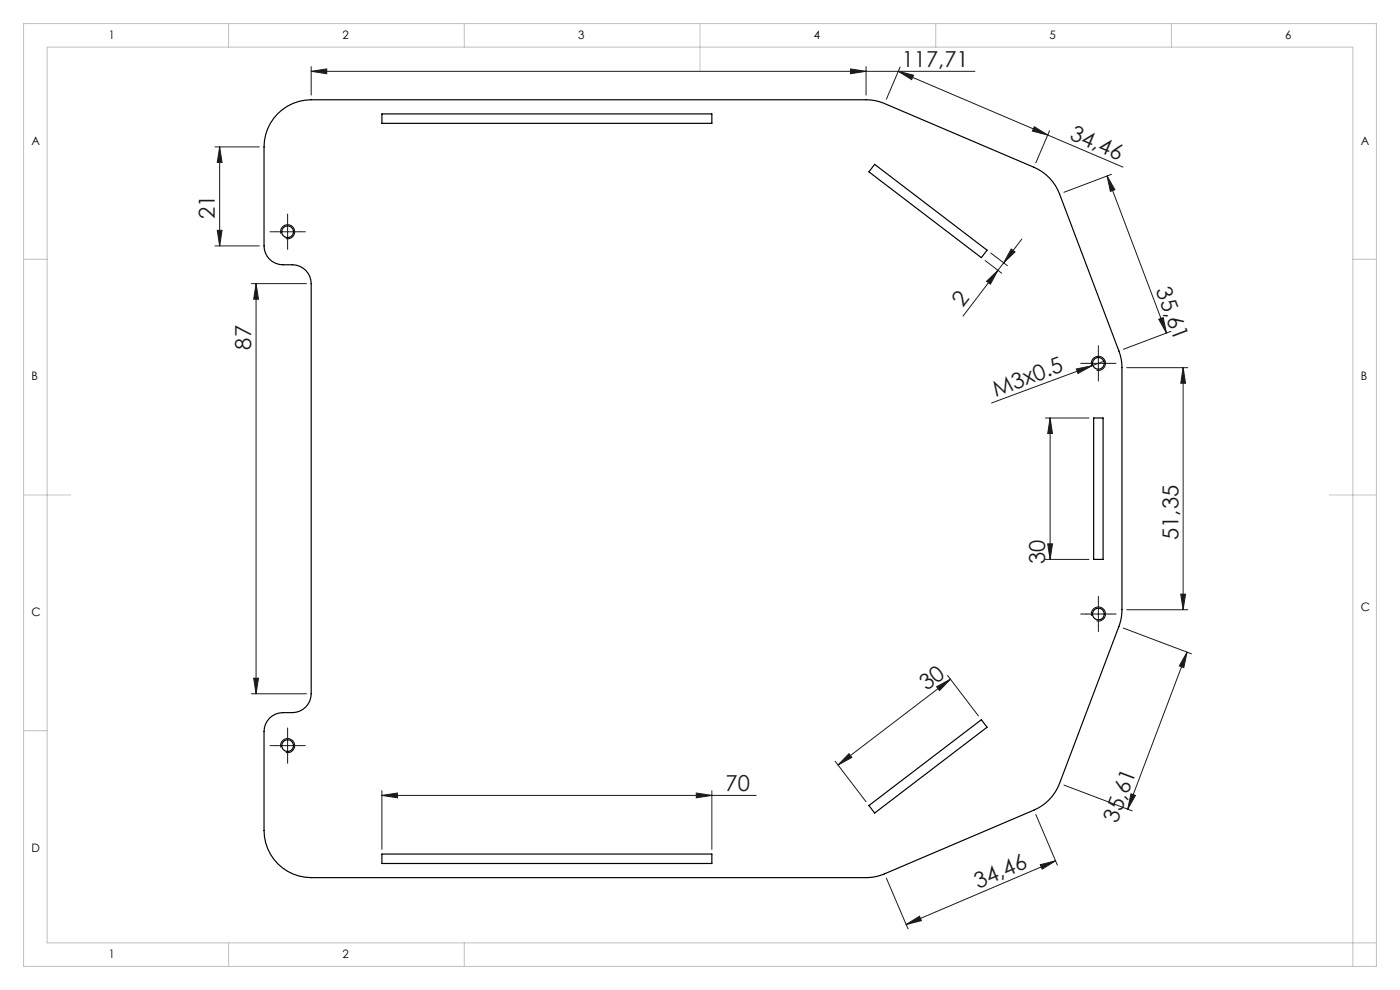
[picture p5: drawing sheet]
<svg xmlns="http://www.w3.org/2000/svg" width="297mm" height="210mm" viewBox="0 0 297 210" stroke-linecap="round" stroke-linejoin="round" font-family="sans-serif">
<g fill="none" stroke="#191924" stroke-width=".21">
<path d="M66 15.1l3.3-.5v1zM66 14.1v6.1M66 15.1h140.8M180.4 14.6l3.3 .5-3.3 .5zM183.7 14.1v6.1M190.6 15.1l47.6 20.3M190.6 15.1l3.2 .9-.4 .9zM191 14.2l-3 6.8M45.6 31.2h9.4M46.6 31.2l.5 3.3h-1zM46.6 31.2v21M219.4 26.9l2.9 1.7-3.3-.8z"/>
<path d="M222.7 27.7l-3 6.9M234.9 37.3l12.6 33.3M234.9 37.3l1.6 2.9-.9 .4zM235.8 37l-10.1 3.8M45.6 52.2h9.4M46.1 48.9h1l-.5 3.3zM58.5 49.2h5M61 46.7v5M209 55.3l3.5 2.7M209.3 59.7l2.4-2.4-1.6 3zM210.2 53.7l3.5 2.7M214.5 52.8l.8 .6-2.4 2.4z"/>
<path d="M216.8 50.7l-12.5 16.4M53.3 60.2h11.7M54.3 60.2v87M54.3 60.2l.5 3.3h-1zM228.3 78.3l3.3-.7-2.9 1.6zM230.5 77.1h5M233 74.6v5M234.4 76.6l-24 8.9M239 78h13M245.8 67.7l1-.3 .7 3.2zM248.4 70.3l-10.1 3.8M251 78l.5 3.3h-1z"/>
<path d="M251 78v51.3M221.8 88.7h9.2M222.8 88.7v30M222.8 88.7l.5 3.3h-1zM221.8 118.7h9.2M222.3 115.4h1l-.5 3.3zM230.5 130.2h5M233 127.7v5M238.3 133.2l14.5 5.5M239 129.3h13M250.5 126h1l-.5 3.3zM251.8 138.3l-.7 3.3-.9-.4z"/>
<path d="M251.8 138.3l-12.6 33.3M53.3 147.2h11.7M53.8 143.9h1l-.5 3.3zM58.5 158.2h5M61 155.7v5M180.1 159.9l.6 .8-2.9 1.6zM198.7 145.7l2.9-1.6-2.3 2.4zM201 143.3l6.6 8.6M201.6 144.1l-23.8 18.2M81 168.7l3.3-.5v1zM81 167.7v12.5M81 168.7h79.4"/>
<path d="M147.7 168.2l3.3 .5-3.3 .5zM151 167.7v12.5M177.2 161.5l6.5 8.6M219.7 172.8l4.6 10.7M225.7 166.5l14.5 5.5M239.9 168.4l1 .3-1.7 2.9zM188 186.3l4.6 10.7M192.2 196.1l2.9-1.7 .4 .9zM220.7 183.4l3.2-.8-2.8 1.8zM223.9 182.6l-31.7 13.5"/>
</g>
<path d="M59.6 49.6a1.5 1.5 0 0 1 1.3-1.9 1.5 1.5 0 0 1 1.6 1.6 1.5 1.5 0 0 1-1.9 1.3M231.6 77.5a1.5 1.5 0 0 1 1.3-1.9 1.5 1.5 0 0 1 1.6 1.6 1.5 1.5 0 0 1-1.9 1.3M231.6 130.6a1.5 1.5 0 0 1 1.3-1.8 1.5 1.5 0 0 1 1.6 1.6 1.5 1.5 0 0 1-1.9 1.3M59.6 158.6a1.5 1.5 0 0 1 1.3-1.9 1.5 1.5 0 0 1 1.6 1.6 1.5 1.5 0 0 1-1.9 1.3" fill="none" stroke="#000" stroke-width=".21"/>
<g fill="none" stroke="#c0c0c0" stroke-width=".21">
<path d="M5 5h287v200h-287zM48.5 5v5M98.5 5v5M148.5 5v10M198.5 5v5M248.5 5v5M5 55h5M287 55h5M5 105h10M282 105h10M5 155h5M48.5 200v5"/>
<path d="M98.5 200v5M292 200h-282v-190h277v195"/>
</g>
<g fill="none" stroke="#191924" stroke-width=".21" stroke-dasharray="15.2 1.3 1.3 1.3">
<path d="M58.5 49.2h-1.2M61 46.7v-1.3M61 51.7v1.2M63.5 49.2h1.3M230.5 77.1h-1.2M233 74.6v-1.3M233 79.6v1.2M235.5 77.1h1.3M230.5 130.2h-1.2M233 127.7v-1.2M233 132.7v1.3M235.5 130.2h1.3"/>
<path d="M58.5 158.2h-1.2M61 155.7v-1.3M63.5 158.2h1.3M61 160.7v1.2"/>
</g>
<g fill="#191924">
<path d="M228.3 78.3l3.3-.7-2.9 1.6z"/>
<path d="M245.8 67.7l1-.3 .7 3.2zM234.9 37.3l1.6 2.9-.9 .4z"/>
<path d="M219.4 26.9l2.9 1.7-3.3-.8zM190.6 15.1l3.2 .9-.4 .9z"/>
<path d="M180.4 14.6l3.3 .5-3.3 .5zM66 15.1l3.3-.5v1z"/>
<path d="M192.2 196.1l2.9-1.7 .4 .9zM220.7 183.4l3.2-.8-2.8 1.8z"/>
<path d="M198.7 145.7l2.9-1.6-2.3 2.4zM180.1 159.9l.6 .8-2.9 1.6z"/>
<path d="M209.3 59.7l2.4-2.4-1.6 3zM214.5 52.8l.8 .6-2.4 2.4z"/>
<path d="M239.9 168.4l1 .3-1.7 2.9zM251.8 138.3l-.7 3.3-.9-.4z"/>
<path d="M250.5 126h1l-.5 3.3zM251 78l.5 3.3h-1z"/>
<path d="M53.8 143.9h1l-.5 3.3zM54.3 60.2l.5 3.3h-1z"/>
<path d="M46.6 31.2l.5 3.3h-1zM46.1 48.9h1l-.5 3.3zM222.8 88.7l.5 3.3h-1zM222.3 115.4h1l-.5 3.3z"/>
<path d="M81 168.7l3.3-.5v1zM147.7 168.2l3.3 .5-3.3 .5z"/>
</g>
<g fill="none" stroke="#000" stroke-width=".25">
<path d="M58.9 24.1a10 10 0 0 1 7.1-2.9h117.7a10 10 0 0 1 3.9 .8l31.7 13.5a10 10 0 0 1 5.5 5.6l12.6 33.4a10 10 0 0 1 .6 3.5v51.3a10 10 0 0 1-.6 3.6l-12.6 33.3a10 10 0 0 1-5.5 5.6l-31.7 13.6a10 10 0 0 1-3.9 .8h-117.7a10 10 0 0 1-10-10v-21a4 4 0 0 1 4-4 5.6 5.6 0 0 0 4.8-1.2 4 4 0 0 0 1.2-2.8v-87a4 4 0 0 0-4-4 5.6 5.6 0 0 1-4.8-1.2 4 4 0 0 1-1.2-2.8v-21a10 10 0 0 1 2.9-7.1zM81 24.2h70v2h-70zM185.6 34.9l23.8 18.2-1.2 1.6-23.9-18.2zM232 88.7h2v30h-2zM184.3 170.9l23.9-18.2 1.2 1.6-23.8 18.2zM81 181.2h70v2h-70z"/>
<circle cx="61" cy="49.2" r="1.25"/>
<circle cx="233" cy="77.1" r="1.25"/>
<circle cx="233" cy="130.2" r="1.25"/>
<circle cx="61" cy="158.2" r="1.25"/>
</g>
<g font-size="4.7" fill="#191924">
<text x="191.3" y="14.1">117,71</text>
<text x="226.7" y="29.4" transform="rotate(23 226.7 29.4)">34,46</text>
<text x="45.6" y="46.5" transform="rotate(-90 45.6 46.5)">21</text>
<text x="204.3" y="65.4" transform="rotate(-53 204.3 65.4)">2</text>
<text x="245.1" y="61.6" transform="rotate(69 245.1 61.6)">35,61</text>
<text x="53.3" y="74.2" transform="rotate(-90 53.3 74.2)">87</text>
<text x="211.2" y="84.1" transform="rotate(-20 211.2 84.1)">M3x0.5</text>
<text x="221.8" y="119.6" transform="rotate(-90 221.8 119.6)">30</text>
<text x="250" y="114.5" transform="rotate(-90 250 114.5)">51,35</text>
<text x="196.6" y="146.6" transform="rotate(-37 196.6 146.6)">30</text>
<text x="153.9" y="167.7">70</text>
<text x="237" y="174.7" transform="rotate(-69 237 174.7)">35,61</text>
<text x="207.5" y="188.5" transform="rotate(-23 207.5 188.5)">34,46</text>
</g>
<g font-size="2.5">
<text x="23.1" y="8.2">1</text>
<text x="72.7" y="8.2">2</text>
<text x="122.7" y="8.2">3</text>
<text x="172.7" y="8.2">4</text>
<text x="222.7" y="8.2">5</text>
<text x="272.7" y="8.2">6</text>
<text x="6.7" y="30.7">A</text>
<text x="288.7" y="30.7">A</text>
<text x="6.7" y="80.7">B</text>
<text x="288.7" y="80.7">B</text>
<text x="6.7" y="130.7">C</text>
<text x="288.7" y="129.7">C</text>
<text x="6.7" y="180.7">D</text>
<text x="23.1" y="203.2">1</text>
<text x="72.7" y="203.2">2</text>
</g>
</svg>
